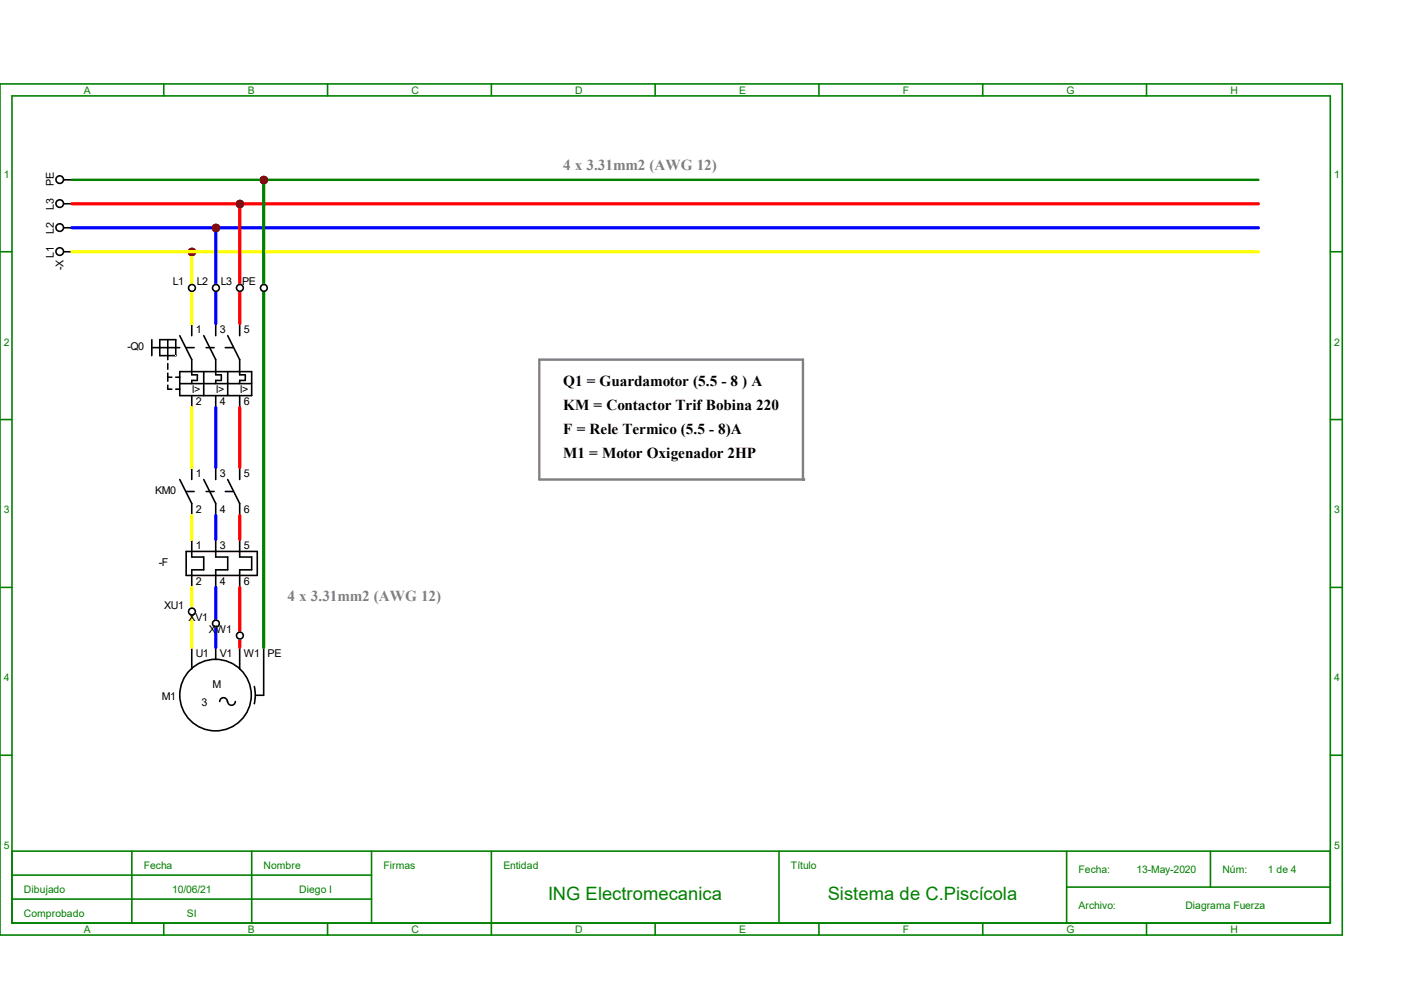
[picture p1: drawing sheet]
<svg xmlns="http://www.w3.org/2000/svg" width="297mm" height="210mm" viewBox="0 0 297 210" stroke-linecap="round" stroke-linejoin="round" font-family="sans-serif">
<g fill="none" stroke="#008000" stroke-width=".34">
<path d="M0 17.8h284.5v180.3h-284.5zM34.7 17.8v2.5M69.4 17.8v2.5M104.1 17.8v2.5M138.9 17.8v2.5M173.6 17.8v2.5M208.3 17.8v2.5M243 17.8v2.5M2.5 20.3h279.4v175.3h-279.4zM0 53.3h2.5M281.9 53.3h2.6M0 88.9h2.5"/>
<path d="M281.9 88.9h2.6M0 124.5h2.5M281.9 124.5h2.6M0 160h2.5M281.9 160h2.6M2.5 180.3h279.4M2.5 185.4h76.2M2.5 190.5h76.2M27.9 180.3v15.3M34.7 195.6v2.5M53.3 180.3v15.3M69.4 195.6v2.5"/>
<path d="M78.7 180.3v15.3M104.1 180.3v17.8M138.9 195.6v2.5M165.1 180.3v15.3M173.6 195.6v2.5M208.3 195.6v2.5M226.1 188h55.8M226.1 180.3v15.3M243 195.6v2.5M256.5 180.3v7.7"/>
</g>
<g fill="none" stroke="#000" stroke-width=".34">
<path d="M13.5 38.1h1.7M13.5 53.3h1.7M13.5 48.3h1.7M13.5 43.2h1.7M32.2 72v3.4M32.2 73.7h5.1M33.9 72h3.4v3.4h-3.4zM35.6 72v3.4M38.1 71.1l2.5 5.1v3.2h1.2v1.2h-1.2v.7M38.1 78.7h15.2v5.1h-15.2zM40.6 68.6v2.5M43.2 71.1l2.5 5.1v3.2h1.2v1.2h-1.2v.7"/>
<path d="M43.2 78.7v5.1M45.7 68.6v2.5M48.3 71.1l2.5 5.1v3.2h1.2v1.2h-1.2v.7M48.3 78.7v5.1M50.8 68.6v2.5M38.1 81.3h15.2M40.6 83.8v2.6M40.6 99.1v2.5M45.7 83.8v2.6M45.7 99.1v2.5M50.8 83.8v2.6M50.8 99.1v2.5"/>
<path d="M38.1 101.6l2.5 5.1v2.5M39.5 104.1h1.6M39.5 116.8h15v5.1h-15zM40.6 114.3v3.7h2.6v2.7h-2.6v3.8M43.2 101.6l2.5 5.1v2.5M43.7 104.1h1.7M45.7 114.3v3.7h2.6v2.7h-2.6v3.8M47.8 104.1h1.6M48.3 101.6l2.5 5.1v2.5M50.8 114.3v3.7h2.5v2.7h-2.5v3.8M40.6 137.2v4.5M45.7 137.2v2.5"/>
<path d="M50.8 137.2v4.5M55.9 137.2v10.1h-1.7M46.6 148.6a.8 .8 0 0 1 .8-.8 .8 .8 0 0 1 .8 .8M48.3 148.6a.8 .8 0 0 0 .8 .8 .8 .8 0 0 0 .8-.8M53.9 145.5l.2 1.8-.2 1.8"/>
<circle cx="12.7" cy="38.1" r=".8"/>
<circle cx="12.7" cy="43.1" r=".8"/>
<circle cx="12.7" cy="53.3" r=".8"/>
<circle cx="12.7" cy="48.2" r=".8"/>
<circle cx="45.7" cy="147.3" r="7.6"/>
</g>
<path d="M35.6 75.4v.8M35.6 77v1.2M35.6 79.1v1.7M35.6 79.9h.8M37.3 73.7h.8M37.3 79.9h.8M39.5 73.7h1.6M43.7 73.7h1.7M47.8 73.7h1.6M35.6 81.6v.9h.8M37.3 82.5h.8" fill="none" stroke="#000" stroke-width=".34"/>
<g fill="#f00" stroke="#800000" stroke-width=".34">
<circle cx="40.7" cy="53.4" r=".55"/>
<circle cx="45.8" cy="48.3" r=".55"/>
<circle cx="50.8" cy="43.2" r=".55"/>
<circle cx="55.9" cy="38.1" r=".55"/>
</g>
<path d="M114.3 76.2h55.9v25.4h-55.9z" fill="none" stroke="#808080" stroke-width=".51"/>
<circle cx="170.2" cy="101.6" r=".25" fill="#808080"/>
<g fill="#f00" stroke="#800000" stroke-width=".68">
<circle cx="40.7" cy="53.4" r=".55"/>
<circle cx="45.8" cy="48.3" r=".55"/>
<circle cx="50.8" cy="43.2" r=".55"/>
<circle cx="55.9" cy="38.1" r=".55"/>
</g>
<path d="M15.2 38.1h251.5" fill="none" stroke="#008000" stroke-width=".51"/>
<path d="M15.2 53.3h251.5M40.6 53.3v15.3M40.6 86.4v12.7M40.6 109.2v5.1M40.6 124.5v12.7" fill="none" stroke="#ff0" stroke-width=".68"/>
<g fill="#800000" stroke="#800000" stroke-width=".68">
<circle cx="40.7" cy="53.4" r=".55"/>
<circle cx="45.8" cy="48.3" r=".55"/>
<circle cx="50.8" cy="43.2" r=".55"/>
<circle cx="55.9" cy="38.1" r=".55"/>
</g>
<path d="M15.2 48.3h251.5M45.7 48.3v20.3M45.7 86.4v12.7M45.7 109.2v5.1M45.7 124.5v12.7" fill="none" stroke="#00f" stroke-width=".68"/>
<path d="M15.2 43.2h251.5M50.8 43.2v25.4M50.8 86.4v12.7M50.8 109.2v5.1M50.8 124.5v12.7" fill="none" stroke="#f00" stroke-width=".68"/>
<path d="M55.9 38.1v99.1" fill="none" stroke="#008000" stroke-width=".68"/>
<circle cx="40.7" cy="129.6" r=".72" fill="#fff" stroke="#fff" stroke-width=".34"/>
<circle cx="40.7" cy="129.6" r=".72" fill="#fff" stroke="#000" stroke-width=".34"/>
<circle cx="45.8" cy="132.1" r=".72" fill="#fff" stroke="#fff" stroke-width=".34"/>
<circle cx="45.8" cy="132.1" r=".72" fill="#fff" stroke="#000" stroke-width=".34"/>
<circle cx="50.8" cy="134.7" r=".72" fill="#fff" stroke="#fff" stroke-width=".34"/>
<circle cx="50.8" cy="134.7" r=".72" fill="#fff" stroke="#000" stroke-width=".34"/>
<circle cx="40.7" cy="61" r=".72" fill="#fff" stroke="#fff" stroke-width=".34"/>
<circle cx="40.7" cy="61" r=".72" fill="#fff" stroke="#000" stroke-width=".34"/>
<circle cx="45.8" cy="61" r=".72" fill="#fff" stroke="#fff" stroke-width=".34"/>
<circle cx="45.8" cy="61" r=".72" fill="#fff" stroke="#000" stroke-width=".34"/>
<circle cx="50.8" cy="61" r=".72" fill="#fff" stroke="#fff" stroke-width=".34"/>
<circle cx="50.8" cy="61" r=".72" fill="#fff" stroke="#000" stroke-width=".34"/>
<circle cx="55.9" cy="61" r=".72" fill="#fff" stroke="#fff" stroke-width=".34"/>
<circle cx="55.9" cy="61" r=".72" fill="#fff" stroke="#000" stroke-width=".34"/>
<g font-size="3.9" fill="#008000">
<text x="116.2" y="190.7">ING Electromecanica</text>
<text x="175.4" y="190.7">Sistema de C.Piscícola</text>
</g>
<g font-size="3.2" fill="#808080">
<text x="119.4" y="36">4 x 3.31mm2 (AWG 12)</text>
<text x="61" y="127.4">4 x 3.31mm2 (AWG 12)</text>
</g>
<g font-size="3.2">
<text x="119.4" y="81.7">Q1 = Guardamotor (5.5 - 8 ) A</text>
<text x="119.4" y="86.8">KM = Contactor Trif Bobina 220</text>
<text x="119.4" y="91.9">F = Rele Termico (5.5 - 8)A</text>
<text x="119.4" y="96.9">M1 = Motor Oxigenador 2HP</text>
</g>
<g font-size="2.3">
<text x="11.4" y="39.4" transform="rotate(-90 11.4 39.4)">PE</text>
<text x="11.4" y="44.5" transform="rotate(-90 11.4 44.5)">L3</text>
<text x="11.4" y="49.6" transform="rotate(-90 11.4 49.6)">L2</text>
<text x="11.4" y="54.7" transform="rotate(-90 11.4 54.7)">L1</text>
<text x="13.5" y="57.3" transform="rotate(-90 13.5 57.3)">-X</text>
<text x="36.6" y="60.4">L1</text>
<text x="41.7" y="60.4">L2</text>
<text x="46.8" y="60.4">L3</text>
<text x="51.3" y="60.4">PE</text>
<text x="41.5" y="70.5">1</text>
<text x="46.6" y="70.5">3</text>
<text x="51.6" y="70.5">5</text>
<text x="27" y="74.2">-Q0</text>
<text x="40.6" y="83.2">I&gt;</text>
<text x="45.7" y="83.2">I&gt;</text>
<text x="50.8" y="83.2">I&gt;</text>
<text x="41.5" y="85.8">2</text>
<text x="46.6" y="85.8">4</text>
<text x="51.6" y="85.8">6</text>
<text x="41.5" y="101">1</text>
<text x="46.6" y="101">3</text>
<text x="51.7" y="101">5</text>
<text x="32.9" y="104.7">KM0</text>
<text x="41.5" y="108.6">2</text>
<text x="46.6" y="108.6">4</text>
<text x="51.7" y="108.6">6</text>
<text x="33.7" y="120">-F</text>
<text x="41.5" y="116.2">1</text>
<text x="46.6" y="116.2">3</text>
<text x="51.6" y="116.2">5</text>
<text x="41.5" y="123.9">2</text>
<text x="46.6" y="123.9">4</text>
<text x="51.6" y="123.9">6</text>
<text x="34.8" y="128.9">XU1</text>
<text x="40" y="131.5">XV1</text>
<text x="44.3" y="134">XW1</text>
<text x="41.5" y="139.1">U1</text>
<text x="46.6" y="139.1">V1</text>
<text x="51.6" y="139.1">W1</text>
<text x="56.7" y="139.1">PE</text>
<text x="34.3" y="148.4">M1</text>
<text x="42.7" y="149.6">3</text>
<text x="45" y="145.9">M</text>
</g>
<g font-size="2.2" fill="#008000">
<text x="17.8" y="19.9">A</text>
<text x="52.5" y="19.9">B</text>
<text x="87.2" y="19.9">C</text>
<text x="121.9" y="19.9">D</text>
<text x="156.6" y="19.9">E</text>
<text x="191.3" y="19.9">F</text>
<text x="226.1" y="19.9">G</text>
<text x="260.8" y="19.9">H</text>
<text x=".8" y="37.7">1</text>
<text x="282.8" y="37.7">1</text>
<text x=".8" y="73.2">2</text>
<text x="282.8" y="73.2">2</text>
<text x=".8" y="108.8">3</text>
<text x="282.8" y="108.8">3</text>
<text x=".8" y="144.4">4</text>
<text x="282.8" y="144.4">4</text>
<text x=".8" y="179.9">5</text>
<text x="282.8" y="179.9">5</text>
<text x="30.5" y="184.1">Fecha</text>
<text x="55.9" y="184.1">Nombre</text>
<text x="81.3" y="184.1">Firmas</text>
<text x="106.7" y="184.2">Entidad</text>
<text x="167.6" y="184.2">Título</text>
<text x="228.6" y="185">Fecha:</text>
<text x="240.9" y="185">13-May-2020</text>
<text x="259.1" y="185">Núm:</text>
<text x="268.7" y="185">1 de 4</text>
<text x="5.1" y="189.2">Dibujado</text>
<text x="36.5" y="189.2">10/06/21</text>
<text x="63.4" y="189.2">Diego I</text>
<text x="5.1" y="194.3">Comprobado</text>
<text x="17.8" y="197.7">A</text>
<text x="39.6" y="194.3">SI</text>
<text x="52.5" y="197.7">B</text>
<text x="87.2" y="197.7">C</text>
<text x="121.9" y="197.7">D</text>
<text x="156.6" y="197.7">E</text>
<text x="191.3" y="197.7">F</text>
<text x="226.1" y="197.7">G</text>
<text x="228.6" y="192.6">Archivo:</text>
<text x="251.2" y="192.6">Diagrama Fuerza</text>
<text x="260.8" y="197.7">H</text>
</g>
</svg>
